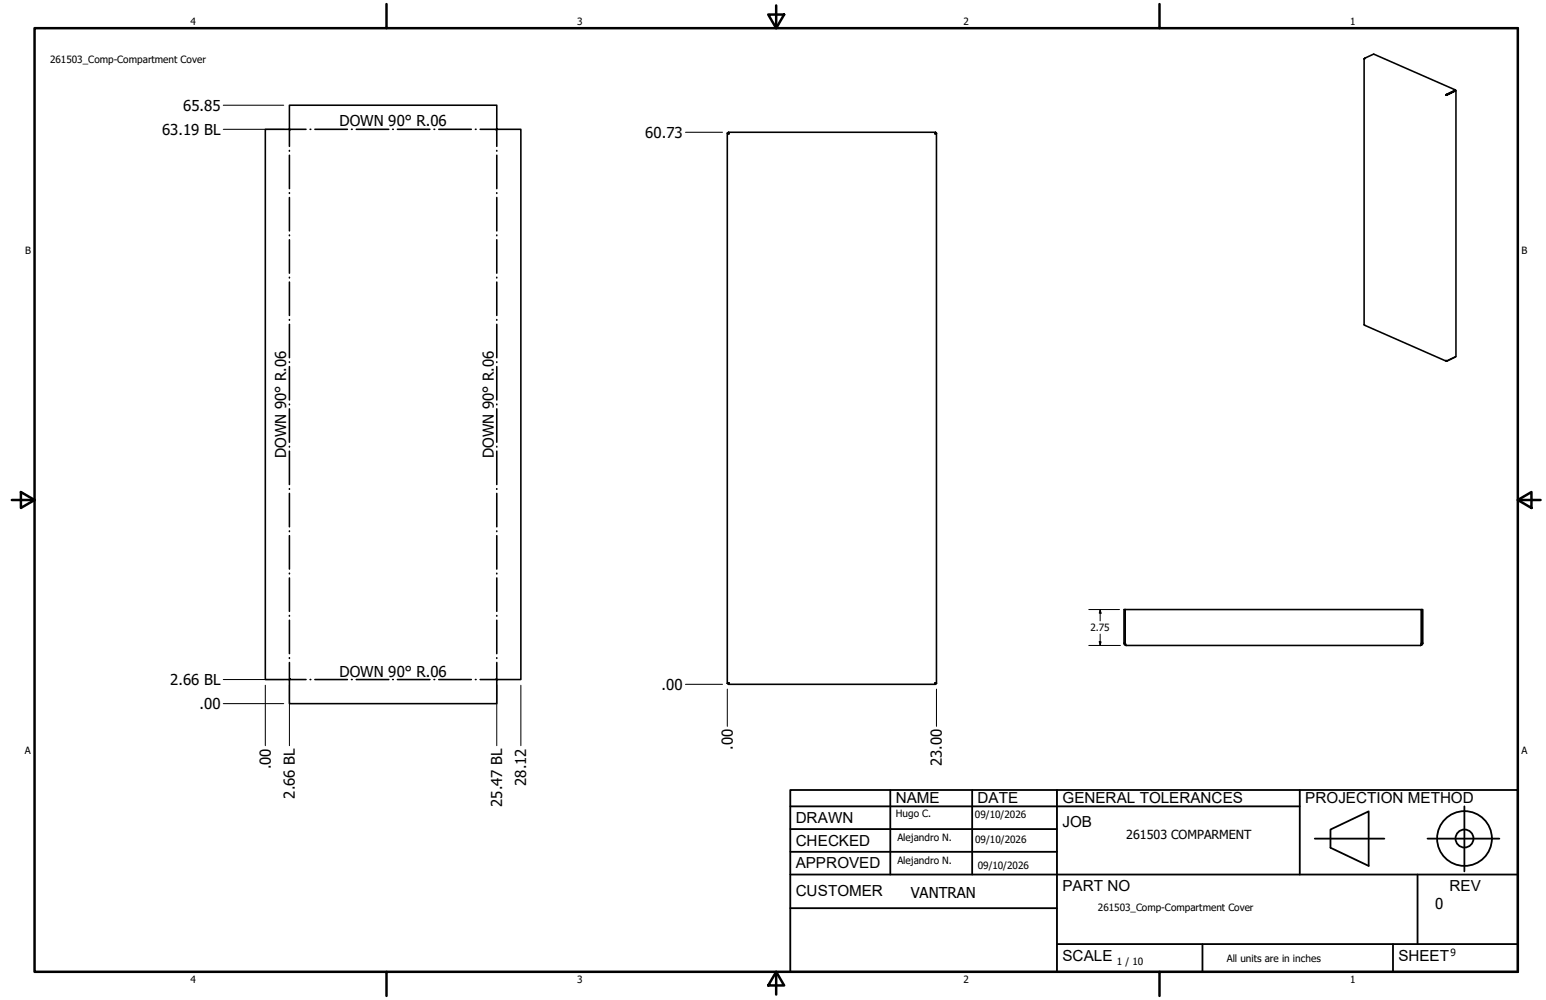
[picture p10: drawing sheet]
<svg xmlns="http://www.w3.org/2000/svg" width="432mm" height="279mm" viewBox="0 0 432 279" stroke-linecap="round" stroke-linejoin="round" font-family="sans-serif">
<!-- layer: GIGA_BendDown -->
<g fill="none" stroke="#000" stroke-width=".44">
<path d="M80.8 36.3v4.6M80.9 36.1h4.6M86.6 36.1h.2M87.9 36.1h9.1M98.2 36.1h.2M99.5 36.1h9.1M109.7 36.1h.2M111 36.1h9.1M121.2 36.1h.2M122.6 36.1h9M132.8 36.1h.2M134.1 36.1h4.6"/>
<path d="M138.7 36.3v4.6M80.8 42v.2M80.8 43.4v9.3M80.8 53.8v.2M80.8 55.2v9.3M138.7 42v.2M138.7 43.4v9.3M138.7 53.8v.2M138.7 55.2v9.3M80.8 65.7v.1M80.8 67v9.3M80.8 77.5v.2"/>
<path d="M80.8 78.8v9.3M138.7 65.7v.1M138.7 67v9.3M138.7 77.5v.2M138.7 78.8v9.3M80.8 89.3v.2M80.8 90.6v9.3M138.7 89.3v.2M138.7 90.6v9.3M80.8 101.1v.2M80.8 102.4v9.4M80.8 112.9v.2"/>
<path d="M80.8 114.2v9.4M138.7 101.1v.2M138.7 102.4v9.4M138.7 112.9v.2M138.7 114.2v9.4M80.8 124.7v.2M80.8 126v9.4M80.8 136.5v.2M80.8 137.9v9.3M138.7 124.7v.2M138.7 126v9.4M138.7 136.5v.2"/>
<path d="M138.7 137.9v9.3M80.8 148.3v.2M80.8 149.7v9.3M138.7 148.3v.2M138.7 149.7v9.3M80.8 160.1v.2M80.8 161.5v9.3M80.8 172v.1M80.8 173.3v9.3M138.7 160.1v.2M138.7 161.5v9.3M138.7 172v.1"/>
<path d="M138.7 173.3v9.3M80.8 183.8v.2M80.8 185.1v4.7M80.9 189.9h4.6M86.6 189.9h.2M87.9 189.9h9.1M98.2 189.9h.2M99.5 189.9h9.1M109.7 189.9h.2M111 189.9h9.1M121.2 189.9h.2M122.6 189.9h9"/>
<path d="M132.8 189.9h.2M134.1 189.9h4.6M138.7 183.8v.2M138.7 185.1v4.7"/>
</g>
<!-- layer: Visible (ANSI) -->
<g fill="none" stroke="#000" stroke-width=".44">
<path d="M381 16.5v74.2l22.9 10.2M381.1 16.4v.2l.1-.3 2.5-1.2 22.8 10-2.4 1.3M381.1 16.4h.1M381.1 16.3v.1M74.1 36.1h6.5l.4 .2-.2-.4v-6.5h57.9v6.5l-.1 .4 .3-.2h6.6v153.8h-6.6l-.3-.2 .1 .4v6.5h-57.9v-6.5l.2-.4-.4 .2h-6.5zM203.1 37.2l.5 .2-.1-.2M203.1 37.2h.4M203.1 37.2v153.7M203.5 37l.1 .4-.1-.2M203.5 37v.2M203.5 37h57.8M261.3 37l-.1 .4 .1-.2"/>
<path d="M261.3 37.2l-.1 .2 .4-.2M261.3 37.2h.3M261.3 37v.2M261.6 37.2v153.7M403.9 26.5v.1M404.1 26.5h-.2M404.1 26.4l-.2 .2M404.1 26.5l2.6-1.2-2.5 1.2M404.1 26.4v.1M404.2 26.5l-.3 .1M406.5 25.1l-2.4 1.4h.1M406.7 25.3v74.3l-2.5 1.2-.3-.1 .2 .2"/>
<path d="M406.5 99.6l-2.4 1.3M404.1 100.8v.1M313.9 179.7l.4 .1M313.9 179.7l.2 .4 .4 .2M313.9 179.7v-9.4h.4v9.4M314.3 179.7l.2 .6M314.3 179.7v-9.4h82.7v9.4h.4M397 179.7l-.3 .6M397 179.7v-9.4h.4v9.4M397 179.7l-.1 .1M397.4 179.7l-.2 .4-.5 .2M203.1 190.9l.5-.1-.1 .1"/>
<path d="M203.1 190.9h.4M203.5 190.9l.1-.1-.1 .4M203.5 190.9v.3M203.5 191.2h57.8M261.3 190.9l-.1-.1 .4 .1M261.3 190.9l-.1-.1 .1 .4M261.3 190.9h.3M261.3 190.9v.3M314.5 180.3h82.2"/>
</g>
<!-- layer: Borde (ANSI) -->
<g fill="none" stroke="#000" stroke-width=".7">
<path d="M9.7 7.9h414.2v263.6h-414.2zM107.9 1.1v6.8M214.6 4.1h4.4l-2.2 3.8zM216.8 1.5v6.4M323.8 1.1v6.8M3.3 139.7h6.4M5.8 137.5l3.9 2.2-3.9 2.2zM423.9 139.7l3.8-2.2v4.4zM423.9 139.7h6.4M107.9 271.5v6.8M216.8 271.5l2.2 3.8h-4.4zM216.8 271.5v6.4"/>
<path d="M323.8 271.5v6.8"/>
</g>
<!-- layer: Title (ANSI)-1 -->
<g fill="none" stroke="#000" stroke-width=".51">
<path d="M220.7 220.7h203.2v50.8h-203.2zM220.7 225.3h142.3M220.7 231.6h74.5M220.7 238h74.5M248.7 220.7v23.6M271.5 220.7v23.6M295.2 220.7v50.8M363 220.7v23.6M367.2 234.3h19.5M371.6 231.8l10.7-5.1v15.2l-10.7-5zM398.7 234.3h20.1M409 225.3v18.2"/>
<path d="M220.7 244.3h203.2M220.7 253.7h74.5M395.9 244.3v19.5M295.2 263.8h128.7M335.9 263.8v7.7M389.1 263.8v7.7"/>
<circle cx="409" cy="234.3" r="7.7"/>
<circle cx="409" cy="234.3" r="2.51"/>
</g>
<!-- layer: Cota (ANSI) -->
<g fill="none" stroke="#000" stroke-width=".28">
<path d="M62.4 36.1h16.9M62.4 29.4h16.8M191.5 37h10.3M304.1 170.3h8.6M307 179.3h.5l-.2 1zM307.3 170.3l.2 1h-.5zM307.3 170.3v3.2M307.3 177.2v3.1M62.4 196.6h16.8M62.4 189.9h16.9M74.1 191.5v16.8M80.8 191.4v16.9"/>
<path d="M138.7 191.4v16.9M145.5 191.5v16.8M191.5 191.2h10.3M203.1 192.5v10.4M261.6 192.5v10.4M304.1 180.3h8.8"/>
</g>
<path d="M307 179.3h.5l-.2 1zM307.3 170.3l.2 1h-.5z" fill="#000"/>
<g font-size="4.3">
<text x="250.2" y="224.2">NAME</text>
<text x="273" y="224.2">DATE</text>
<text x="296.7" y="224.3">GENERAL TOLERANCES</text>
<text x="364.6" y="224.3">PROJECTION METHOD</text>
<text x="222.2" y="229.9">DRAWN</text>
<text x="296.7" y="230.9">JOB</text>
<text x="222.2" y="236.3">CHECKED</text>
<text x="222.2" y="242.6">APPROVED</text>
<text x="222.2" y="250.3">CUSTOMER</text>
<text x="296.7" y="249">PART NO</text>
<text x="404.8" y="248.9">REV</text>
<text x="296.7" y="268.4">SCALE</text>
<text x="390.6" y="268.4">SHEET</text>
</g>
<g font-size="4.2">
<text x="51.2" y="30.9">65.85</text>
<text x="94.8" y="35.2">DOWN 90° R.06</text>
<text x="45.3" y="37.7">63.19 BL</text>
<text x="180.2" y="38.5">60.73</text>
<text x="79.9" y="128" transform="rotate(-90 79.9 128)">DOWN 90° R.06</text>
<text x="137.9" y="128" transform="rotate(-90 137.9 128)">DOWN 90° R.06</text>
<text x="47.6" y="191.4">2.66 BL</text>
<text x="94.8" y="189">DOWN 90° R.06</text>
<text x="184.8" y="192.7">.00</text>
<text x="55.8" y="198.1">.00</text>
<text x="204.7" y="209.5" transform="rotate(-90 204.7 209.5)">.00</text>
<text x="75.6" y="214.9" transform="rotate(-90 75.6 214.9)">.00</text>
<text x="263.1" y="214.1" transform="rotate(-90 263.1 214.1)">23.00</text>
<text x="147" y="219.5" transform="rotate(-90 147 219.5)">28.12</text>
<text x="82.4" y="223.1" transform="rotate(-90 82.4 223.1)">2.66 BL</text>
<text x="140.3" y="225.4" transform="rotate(-90 140.3 225.4)">25.47 BL</text>
<text x="254.4" y="250.8">VANTRAN</text>
<text x="400.9" y="254">0</text>
</g>
<text font-size="3.5" x="314.6" y="234.5">261503 COMPARMENT</text>
<g font-size="2.8">
<text x="53.2" y="6.9">4</text>
<text x="161.2" y="6.9">3</text>
<text x="269.1" y="6.9">2</text>
<text x="377.1" y="6.9">1</text>
<text x="14" y="17.5">261503_Comp-Compartment Cover</text>
<text x="7" y="70.9">B</text>
<text x="424.9" y="70.9">B</text>
<text x="304.5" y="176.3">2.75</text>
<text x="6.9" y="210.6">A</text>
<text x="424.9" y="210.6">A</text>
<text x="250.2" y="228.3">Hugo C.</text>
<text x="272.3" y="228.4">09/10/2026</text>
<text x="250.6" y="234.9">Alejandro N.</text>
<text x="272.4" y="235.6">09/10/2026</text>
<text x="250.6" y="241.5">Alejandro N.</text>
<text x="273.1" y="242.8">09/10/2026</text>
<text x="306.6" y="254.4">261503_Comp-Compartment Cover</text>
<text x="312" y="269.7">1 / 10</text>
<text x="342.6" y="268.7">All units are in inches</text>
<text x="405.1" y="267.1">9</text>
<text x="53.2" y="274.6">4</text>
<text x="161.2" y="274.6">3</text>
<text x="269.1" y="274.6">2</text>
<text x="377.1" y="274.6">1</text>
</g>
</svg>
